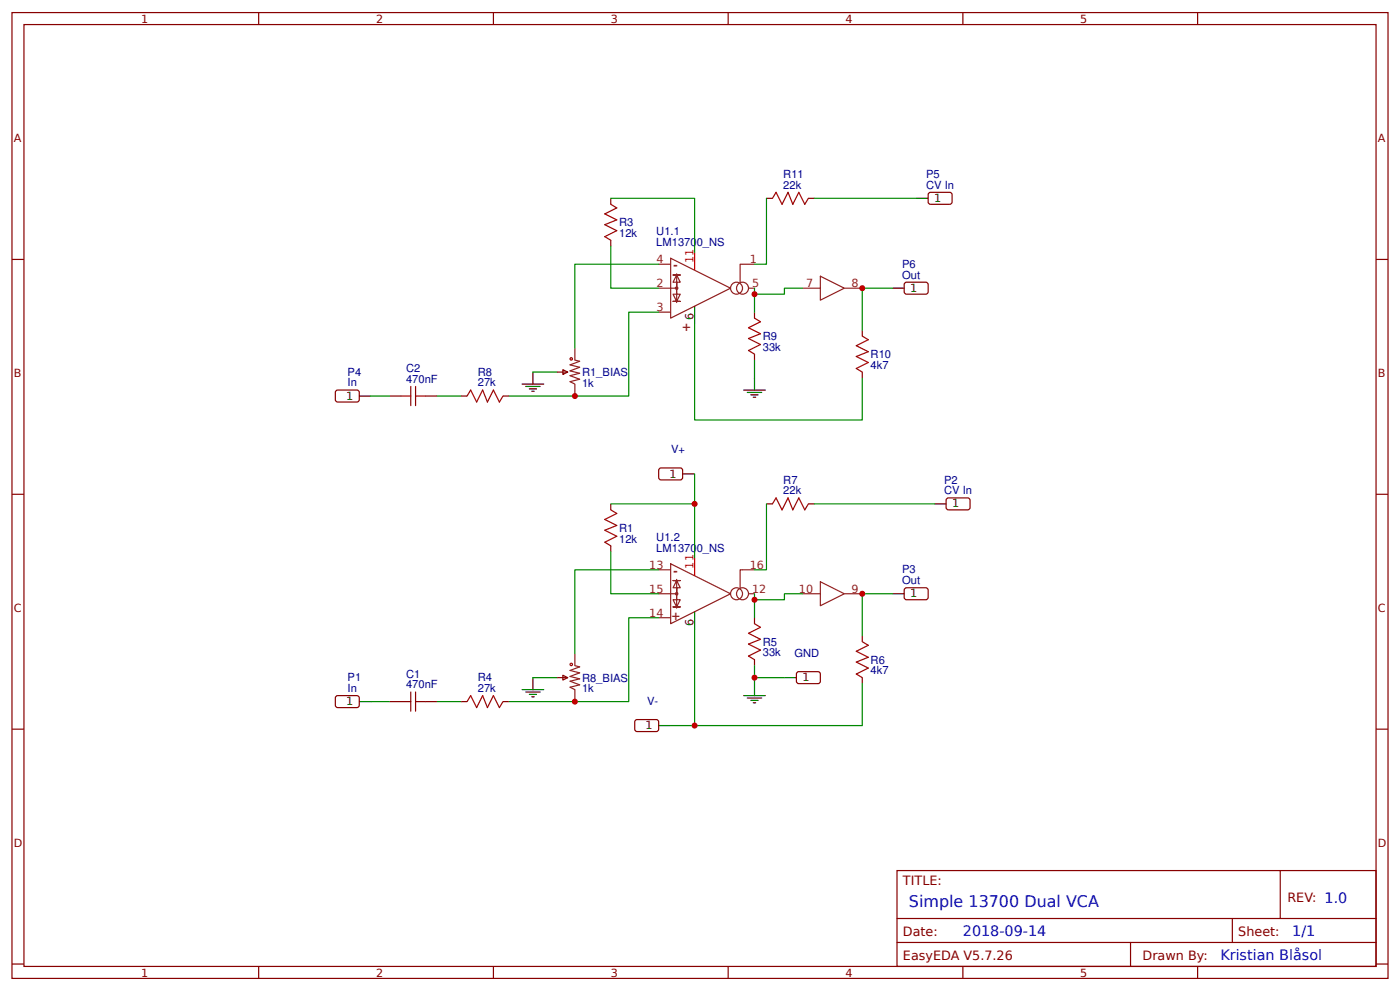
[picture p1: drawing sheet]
<svg xmlns="http://www.w3.org/2000/svg" width="309mm" height="219mm" viewBox="0 0 309 219" stroke-linecap="round" stroke-linejoin="round" font-family="sans-serif">
<g fill="none" stroke="#800" stroke-width=".26">
<path d="M2.6 2.8h304.1v213.2h-304.1zM5.3 5.4h298.7v208h-298.7zM57.1 2.8v2.6M109 2.8v2.6M160.9 2.8v2.6M212.7 2.8v2.6M264.6 2.8v2.6M2.6 57.3h2.7M134.9 43.8v1.3M134.9 53v1.4M169.3 43.8h1.4M178.6 43.8h1.3"/>
<path d="M205.1 42.7l.5-.2h4.5l.2 .5v1.8l-.5 .3-4.5-.1-.2-.4zM304 57.3h2.7M166.7 68.9v1.3M166.7 78.2v1.3M190.5 72.9v1.3M199.8 62.6l.5-.3 4.5 .1 .3 .4-.1 1.9-.5 .3-4.5-.1-.2-.5zM74.2 86.4l.4-.3 4.5 .1 .3 .5-.1 1.8-.5 .3-4.5-.1-.2-.5zM86 87.4h2.6M93.9 87.4h2.7M101.9 87.4h1.3M111.1 87.4h1.3M123 82.2h2.4"/>
<path d="M124.4 81.6l1 .6-1 .5zM190.5 82.2v1.3M2.6 109.1h2.7M134.9 111.3v1.3M145.8 103.4h4.8l.2 .4-.1 1.9-.4 .3-4.5-.1-.3-.5v-1.6zM169.3 111.3h1.4M178.6 111.3h1.3M209.1 110.2l.4-.3 4.6 .1 .2 .5-.1 1.8-.4 .3-4.5-.1-.3-.4zM304 109.1h2.7M134.9 120.5v1.3M166.7 136.4v1.3M199.8 130l.5-.2 4.5 .1 .3 .4-.1 1.9-.5 .2h-4.5l-.2-.5z"/>
<path d="M74.3 153.7h4.8l.3 .4-.1 1.9-.5 .2h-4.5l-.2-.5v-1.6zM86 154.9h2.6M93.9 154.9h2.7M101.9 154.9h1.3M111.1 154.9h1.3M123 149.6h2.4M124.4 149.1l1 .5-1 .6zM140.5 159h4.8l.2 .4-.1 1.9-.4 .2h-4.5l-.3-.5v-1.6zM166.7 145.7v1.3M176.2 148.4h4.8l.2 .4v1.9l-.5 .2h-4.5l-.3-.5v-1.6zM190.5 140.4v1.3M190.5 149.6v1.3"/>
<path d="M2.6 161h2.7M304 161h2.7M198.2 192.2h105.8v21.2h-105.8zM282.8 192.2v10.6M2.6 212.9h2.7M57.1 213.4v2.6M109 213.4v2.6M160.9 213.4v2.6M198.2 202.8h105.8M198.2 208.1h105.8M212.7 213.4v2.6M249.8 208.1v5.3"/>
<path d="M264.6 213.4v2.6M272.3 202.8v5.3M304 212.9h2.7"/>
</g>
<g fill="#8d2323" stroke="#8d2323" stroke-width=".26">
<circle cx="149.5" cy="63.6" r=".26"/>
<circle cx="149.5" cy="131.1" r=".26"/>
</g>
<g fill="none" stroke="#8d2323" stroke-width=".26">
<path d="M145.5 58.3h2.7M148.2 57l13.2 6.6-13.2 6.6zM166.7 58.3h-3.2v4M127 76.9v2.6l1.1 .3-2.2 .8 2.2 .5-2.2 .8 2.2 .5-2.2 .5 2.2 .8-2.2 .6 1.1 .5v2.6M145.5 63.6h4v-1.3h-.8l.8-1.6h-.8h1.6h-.8l.8 1.6h-.8v2.7h.8l-.8 1.5h.8h-1.6h.8l-.8-1.5h.8M145.5 68.9h2.7M149.5 60.5v6.3M165.4 63.6h1.3M177.3 63.6h3.9M181.2 61l5.3 2.6-5.3 2.7zM186.5 63.6h4M145.5 131.1h4v-1.3h-.8l.8-1.6h-.8h1.6h-.8l.8 1.6h-.8v2.6h.8l-.8 1.6h.8h-1.6h.8l-.8-1.6h.8"/>
<path d="M145.5 125.8h2.7M145.5 136.4h2.7M148.2 124.5l13.2 6.6-13.2 6.6zM149.5 127.9v6.4M165.4 131.1h1.3M166.7 125.8h-3.2v4M177.3 131.1h3.9M181.2 128.5l5.3 2.6-5.3 2.6zM186.5 131.1h4M127 144.3v2.7l1.1 .2-2.2 .8 2.2 .6-2.2 .8 2.2 .5-2.2 .5 2.2 .8-2.2 .5 1.1 .6v2.6"/>
<circle cx="162.7" cy="63.6" r="1.32"/>
<circle cx="164" cy="63.6" r="1.32"/>
<circle cx="162.7" cy="131.1" r="1.32"/>
<circle cx="164" cy="131.1" r="1.32"/>
</g>
<g fill="none" stroke="#000" stroke-width=".26">
<path d="M202.4 43.8h2.7M153.5 67.6v4M197.1 63.6h2.7M79.4 87.4h2.6M115.4 84.8h4.7M116.2 85.3h3.1M116.9 85.9h1.6M117.5 86.4h.5M117.7 82.2v2.6M164.3 86.1h4.8M165.1 86.7h3.2M165.9 87.2h1.6"/>
<path d="M166.4 87.7h.6M166.7 83.5v2.6M150.8 104.6h2.7M206.4 111.3h2.6M153.5 135.1v3.9M197.1 131.1h2.7M79.4 154.9h2.6M115.4 152.3h4.7M116.2 152.8h3.1M116.9 153.3h1.6M117.5 153.9h.5M117.7 149.6v2.7"/>
<path d="M164.3 153.6h4.8M165.1 154.1h3.2M165.9 154.6h1.6M166.4 155.2h.6M166.7 150.9v2.7M173.3 149.6h2.6M145.5 160.2h2.7"/>
</g>
<path d="M153.5 55.7v4M153.5 123.2v3.9" fill="none" stroke="#f00" stroke-width=".26"/>
<g fill="none" stroke="#080" stroke-width=".26">
<path d="M134.9 54.4v9.2h10.6M134.9 43.8h18.6v11.9M145.5 58.3h-18.5v18.6M169.3 43.8v14.5h-2.6M179.9 43.8h22.5M145.5 68.9h-6.6v18.5h-26.5M153.5 71.6v21.1h37v-9.2M166.7 63.6v1.4h6.6v-1.4h4M166.7 65v3.9M166.7 79.5v4M197.1 63.6h-6.6v9.3M82 87.4h4"/>
<path d="M96.6 87.4h5.3M117.7 82.2h5.3M134.9 111.3h18.6v11.9M153.5 104.6v6.7M169.3 111.3v14.5h-2.6M179.9 111.3h26.5M134.9 121.8v9.3h10.6M145.5 136.4h-6.6v18.5h-26.5M145.5 125.8h-18.5v18.5M153.5 139v21.2h37v-9.3M166.7 131.1v1.3h6.6v-1.3h4M166.7 132.4v4"/>
<path d="M197.1 131.1h-6.6v9.3M82 154.9h4M96.6 154.9h5.3M117.7 149.6h5.3M166.7 149.6h6.6M166.7 147v3.9M148.2 160.2h5.3"/>
</g>
<g fill="none" stroke="#a00000" stroke-width=".26">
<path d="M134.9 45.1l1.4 .8-2.7 1.3 2.7 1.4-2.7 1 2.7 1.3-2.7 1.4 1.3 .7M170.7 43.8l.7-1.3 1.4 2.6 1.3-2.6 1.1 2.6 1.3-2.6 1.3 2.6 .8-1.3M166.7 70.2l1.3 .8-2.6 1.4 2.6 1.3-2.6 1 2.6 1.4-2.6 1.3 1.3 .8M190.5 74.2l1.3 .8-2.6 1.3 2.6 1.4-2.6 1 2.6 1.3-2.6 1.4 1.3 .8M88.6 87.4h2.2M90.8 85.3v4.3M91.8 85.3v4.3M91.8 87.4h2.1M103.2 87.4l.8-1.3 1.3 2.7 1.3-2.7 1.1 2.7 1.3-2.7 1.3 2.7 .8-1.4M134.9 112.6l1.4 .8-2.7 1.3 2.7 1.3-2.7 1.1 2.7 1.3-2.7 1.3 1.3 .8M170.7 111.3l.7-1.4 1.4 2.7 1.3-2.7 1.1 2.7 1.3-2.7 1.3 2.7 .8-1.3M166.7 137.7l1.3 .8-2.6 1.3 2.6 1.4-2.6 1 2.6 1.3-2.6 1.4 1.3 .8"/>
<path d="M88.6 154.9h2.2M90.8 152.8v4.2M91.8 152.8v4.2M91.8 154.9h2.1M103.2 154.9l.8-1.3 1.3 2.6 1.3-2.6 1.1 2.6 1.3-2.6 1.3 2.6 .8-1.3M190.5 141.7l1.3 .8-2.6 1.3 2.6 1.3-2.6 1.1 2.6 1.3-2.6 1.3 1.3 .8"/>
<circle cx="126.2" cy="79.2" r=".26"/>
<circle cx="126.2" cy="146.7" r=".26"/>
</g>
<g fill="#c00">
<circle cx="127" cy="87.4" r=".66"/>
<circle cx="166.7" cy="65" r=".66"/>
<circle cx="153.5" cy="160.2" r=".66"/>
<circle cx="166.7" cy="132.4" r=".66"/>
<circle cx="127" cy="154.9" r=".66"/>
<circle cx="190.5" cy="131.1" r=".66"/>
<circle cx="153.5" cy="111.3" r=".66"/>
<circle cx="166.7" cy="149.6" r=".66"/>
<circle cx="190.5" cy="63.6" r=".66"/>
</g>
<text font-size="3.5" fill="#00f" x="200.8" y="200.2">Simple 13700 Dual VCA</text>
<g font-size="3.2" fill="#8d2323">
<text x="148.7" y="59.4">-</text>
<text x="150.8" y="73.1">+</text>
<text x="148.7" y="126.9">-</text>
<text x="148.4" y="136.9">+</text>
</g>
<g font-size="3.2" fill="#00f">
<text x="212.7" y="206.8">2018-09-14</text>
<text x="285.5" y="206.8">1/1</text>
<text x="269.6" y="212.1">Kristian Blåsol</text>
</g>
<g font-size="2.8" fill="#800">
<text x="199.5" y="195.4">TITLE:</text>
<text x="284.4" y="199.1">REV: 1.0</text>
<text x="199.5" y="206.8">Date:</text>
<text x="273.6" y="206.8">Sheet:</text>
<text x="199.5" y="212.1">EasyEDA V5.7.26</text>
<text x="252.4" y="212.1">Drawn By:</text>
</g>
<g font-size="2.5" fill="#800">
<text x="31.2" y="5">1</text>
<text x="83.1" y="5">2</text>
<text x="134.9" y="5">3</text>
<text x="186.8" y="5">4</text>
<text x="238.7" y="5">5</text>
<text x="3" y="31.4">A</text>
<text x="304.4" y="31.4">A</text>
<text x="3" y="83.2">B</text>
<text x="304.4" y="83.2">B</text>
<text x="3" y="135.1">C</text>
<text x="304.4" y="135.1">C</text>
<text x="3" y="186.9">D</text>
<text x="304.4" y="186.9">D</text>
<text x="31.2" y="215.6">1</text>
<text x="83.1" y="215.6">2</text>
<text x="134.9" y="215.6">3</text>
<text x="186.8" y="215.6">4</text>
<text x="238.7" y="215.6">5</text>
</g>
<g font-size="2.5" fill="#000080">
<text x="173" y="41.7">22k</text>
<text x="173" y="39.3">R11</text>
<text x="204.6" y="41.7">CV In</text>
<text x="204.6" y="39.3">P5</text>
<text x="136.8" y="52.3">12k</text>
<text x="136.8" y="49.9">R3</text>
<text x="145" y="52">U1.1</text>
<text x="145" y="54.4">LM13700_NS</text>
<text x="199.3" y="59.1">P6</text>
<text x="199.3" y="61.5">Out</text>
<text x="168.5" y="77.5">33k</text>
<text x="168.5" y="75.1">R9</text>
<text x="76.8" y="82.9">P4</text>
<text x="89.7" y="82.2">C2</text>
<text x="105.6" y="82.9">R8</text>
<text x="128.6" y="83">R1_BIAS</text>
<text x="192.4" y="81.4">4k7</text>
<text x="192.4" y="79">R10</text>
<text x="76.8" y="85.3">In</text>
<text x="89.7" y="84.5">470nF</text>
<text x="105.6" y="85.3">27k</text>
<text x="128.6" y="85.4">1k</text>
<text x="148.3" y="100.1">V+</text>
<text x="173" y="106.8">R7</text>
<text x="208.6" y="106.8">P2</text>
<text x="173" y="109.1">22k</text>
<text x="208.6" y="109.1">CV In</text>
<text x="136.8" y="119.8">12k</text>
<text x="136.8" y="117.4">R1</text>
<text x="145" y="119.5">U1.2</text>
<text x="145" y="121.8">LM13700_NS</text>
<text x="199.3" y="129">Out</text>
<text x="199.3" y="126.6">P3</text>
<text x="168.5" y="142.5">R5</text>
<text x="89.7" y="149.6">C1</text>
<text x="168.5" y="144.9">33k</text>
<text x="175.5" y="145.1">GND</text>
<text x="192.4" y="148.9">4k7</text>
<text x="192.4" y="146.5">R6</text>
<text x="76.8" y="152.8">In</text>
<text x="76.8" y="150.4">P1</text>
<text x="89.7" y="152">470nF</text>
<text x="105.6" y="152.8">27k</text>
<text x="105.6" y="150.4">R4</text>
<text x="128.6" y="152.9">1k</text>
<text x="128.6" y="150.5">R8_BIAS</text>
<text x="143" y="155.7">V-</text>
</g>
<g font-size="2.5">
<text x="206.4" y="44.6">1</text>
<text x="201.1" y="64.4">1</text>
<text x="153.2" y="70.8" transform="rotate(-90 153.2 70.8)">6</text>
<text x="76.5" y="88.2">1</text>
<text x="147.9" y="105.4">1</text>
<text x="210.3" y="112.1">1</text>
<text x="201.1" y="131.9">1</text>
<text x="153.2" y="138.2" transform="rotate(-90 153.2 138.2)">6</text>
<text x="76.5" y="155.7">1</text>
<text x="177.3" y="150.4">1</text>
<text x="142.6" y="161">1</text>
</g>
<g font-size="2.5" fill="#8d2323">
<text x="145" y="58.1">4</text>
<text x="165.6" y="58.1">1</text>
<text x="145" y="63.4">2</text>
<text x="166.2" y="63.4">5</text>
<text x="178.1" y="63.4">7</text>
<text x="188.1" y="63.4">8</text>
<text x="145" y="68.7">3</text>
<text x="143.4" y="125.5">13</text>
<text x="165.6" y="125.5">16</text>
<text x="143.4" y="130.8">15</text>
<text x="166.2" y="130.8">12</text>
<text x="176.5" y="130.8">10</text>
<text x="188.1" y="130.8">9</text>
<text x="143.4" y="136.1">14</text>
</g>
<g font-size="2.5" fill="#f00">
<text x="153.2" y="58.1" transform="rotate(-90 153.2 58.1)">11</text>
<text x="153.2" y="125.5" transform="rotate(-90 153.2 125.5)">11</text>
</g>
</svg>
